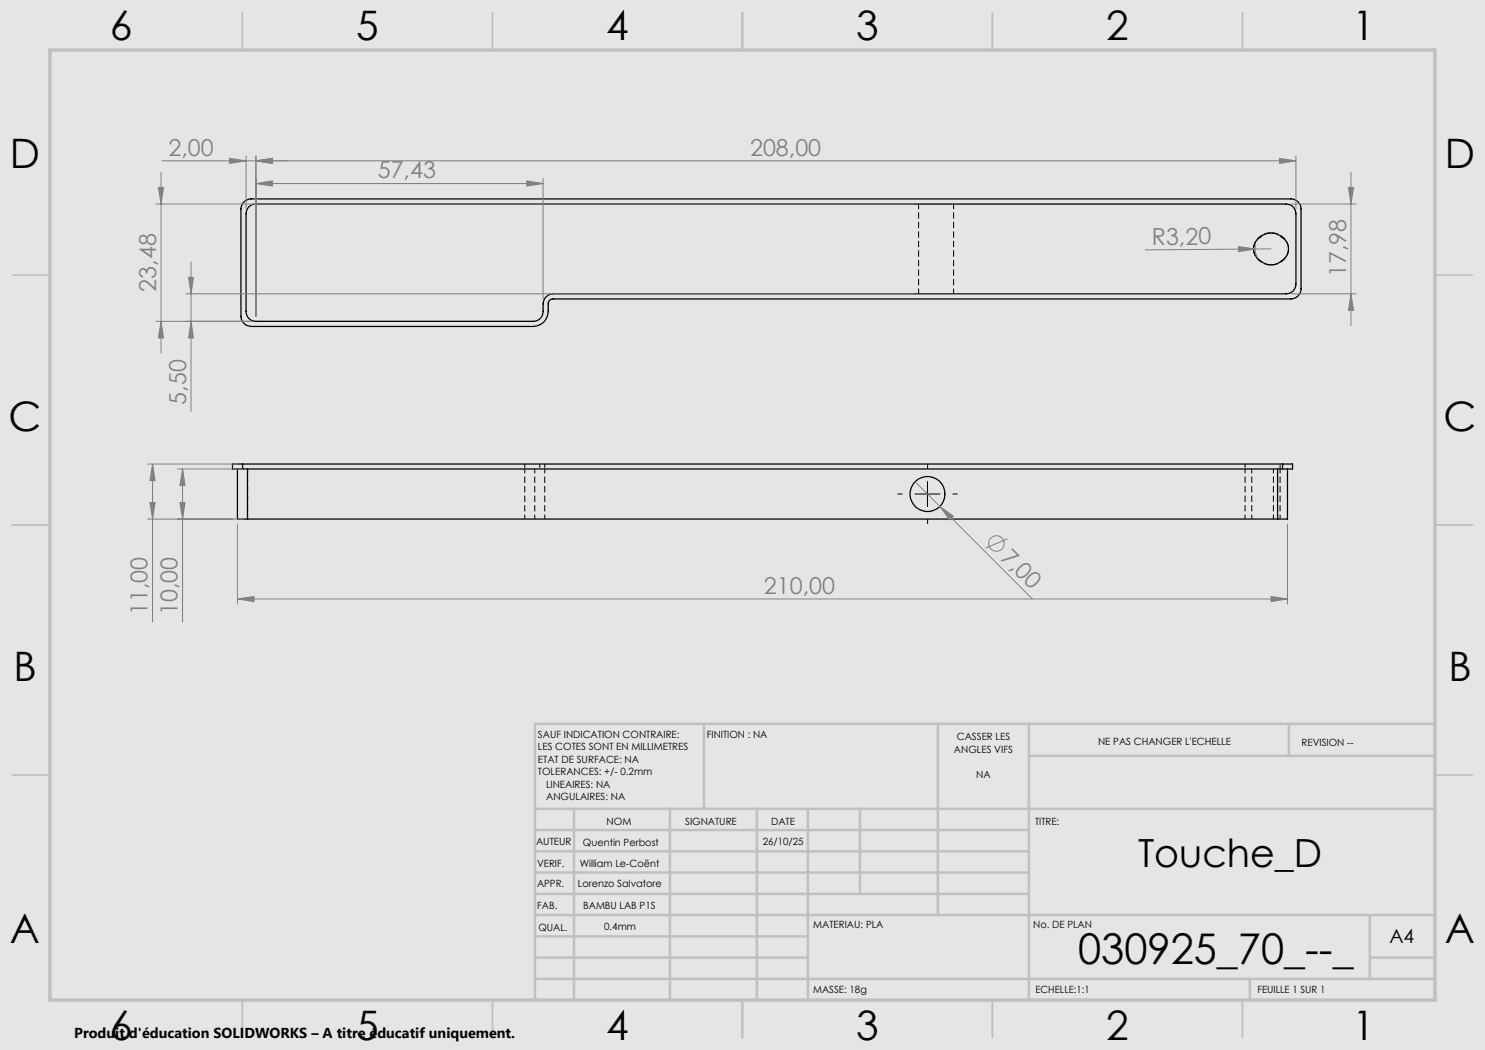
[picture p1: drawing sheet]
<svg xmlns="http://www.w3.org/2000/svg" width="297mm" height="210mm" viewBox="0 0 297 210" stroke-linecap="round" stroke-linejoin="round" font-family="sans-serif">
<path d="M0 0h297v210h-297z" fill="none" stroke="#e6e6db" stroke-width=".2"/>
<path d="M0 0h297v210h-297z" fill="#e6e6db"/>
<path d="M250.7 49.8a3.4 3.4 0 0 0 3.5 3.2M254.2 53a3.4 3.4 0 0 0 3.5-3.2M254.2 46.6a3.4 3.4 0 0 0-3.5 3.2M257.7 49.8a3.3 3.3 0 0 0-3.5-3.2" fill="none" stroke="#000" stroke-width=".2" stroke-dasharray="1.3 .6" stroke-dashoffset="-.1" stroke-linecap="butt"/>
<path d="M183.7 40.8v18M190.7 58.8v-18" fill="none" stroke="#000" stroke-width=".2" stroke-dasharray="1.3 .6" stroke-dashoffset=".2" stroke-linecap="butt"/>
<g fill="none" stroke="#000" stroke-width=".25">
<path d="M48.8 40.4l.6-.4 .8-.2h208a2.05 2.05 0 0 1 2 2v16a2.05 2.05 0 0 1-2 2h-147.6a.96 .96 0 0 0-1 1 4.3 4.3 0 0 1-.8 3.6 3.3 3.3 0 0 1-2.2 .9h-56.4a2.05 2.05 0 0 1-2-2v-21.5l.2-.8zM49.8 41.4l.6-.5 .8-.1h206a1.93 1.93 0 0 1 2 2v14a1.93 1.93 0 0 1-2 2h-146.6a2.05 2.05 0 0 0-2 2 3.4 3.4 0 0 1-.5 2.9l-.7 .4-.8 .2h-55.4a1.93 1.93 0 0 1-2-2v-19.5l.2-.8zM251.6 47.8a3.5 3.5 0 0 1 5.2 0 2.87 2.87 0 0 1-.9 4.7 3.5 3.5 0 0 1-5.2-2.7 2.71 2.71 0 0 1 .9-2zM47.5 93.8v10h2M48.5 92.8h-2v1h2M48.5 92.8v1M48.5 93.8h208M48.5 92.8h208M49.5 93.8v10M255.5 93.8v10M256.5 92.8h2v1h-2M256.5 92.8v1"/>
<path d="M257.5 93.8v10h-2M49.5 103.8h206"/>
<circle cx="185.5" cy="98.8" r="3.5"/>
</g>
<path d="M105 93.8v10M107 93.8v10M249 93.8v10M250.4 93.8v10M255.5 93.8v10M49.5 103.8v-10M109 103.8v-10M254.7 103.8v-10M256 103.8v-10" fill="none" stroke="#000" stroke-width=".2" stroke-dasharray="1.3 .6" stroke-dashoffset=".4" stroke-linecap="butt"/>
<path d="M48.5 93.8v-1M105 92.8v1M108 92.8v1M109 92.8v1M249 92.8v1M256 93.8v-1M256.5 92.8v1" fill="none" stroke="#000" stroke-width=".2" stroke-dasharray="1.3 .6" stroke-dashoffset=".5" stroke-linecap="butt"/>
<g fill="none" stroke="#808080" stroke-width=".2">
<path d="M31.7 37.5h1l-.5 3.3zM32.2 34.5v36.1M32.4 32.2h226.8M45.9 31.7l3.3 .5-3.3 .5zM49.2 31.2v10.6M51.2 36.7l3.3-.5v1zM51.2 32.2l3.3-.5v1zM51.2 31.2v32.1M51.2 36.7h57.4M105.3 36.2l3.3 .5-3.3 .5zM108.6 35.7v24.1M255.9 31.7l3.3 .5-3.3 .5z"/>
<path d="M259.2 31.2v10.6M269.7 37.5h1l-.5 3.3zM270.2 34.5v30.6M31.2 40.8h151.5M37.2 58.8h145.5M37.7 55.5h1l-.5 3.3zM38.2 52.4v29.9M247.7 49.3l3.3 .5-3.3 .5zM251.1 48.9a3.4 3.4 0 0 0 .3 2.5M254.2 49.8l-25.1 .2M258.2 40.8h13M258.2 58.8h13"/>
<path d="M270.2 58.8l.5 3.3h-1zM31.2 64.3h19M32.2 64.3l.5 3.3h-1zM38.2 64.3l.5 3.3h-1zM29.5 92.8h18M30.5 92.8l.5 3.3h-1zM30.5 92.8v31.6M35.5 93.8h13M36.5 93.8l.5 3.3h-1zM36.5 93.8v30.6M183 96.3l23.5 23.5M29.5 103.8h19"/>
<path d="M30 100.5h1l-.5 3.3zM36 100.5h1l-.5 3.3zM47.5 119.8l3.3-.5v1zM47.5 104.8v16M47.5 119.8h210M188 101.3l2.7 1.9-.8 .8zM201.5 107.8l-4.4 1.8M254.2 119.3l3.3 .5-3.3 .5zM257.5 104.8v16"/>
<circle cx="199.3" cy="108.7" r="1.56"/>
</g>
<path d="M180.5 98.8h-1M185.5 93.8v-1M190.5 98.8h1M185.5 103.8v1" fill="none" stroke="#000" stroke-width=".2" stroke-dasharray="30.5 1.3 1.3 1.3" stroke-linecap="butt"/>
<path d="M183 98.8h5M185.5 96.3v5" fill="none" stroke="#000" stroke-width=".2"/>
<g fill="none" stroke="#c0c0c0" stroke-width=".35">
<path d="M48.5 2.5v7.5M98.5 2.5v7.5M148.5 2.5v7.5M198.5 2.5v7.5M248.5 2.5v7.5M2.5 55h7.5M287 55h7.5M2.5 105h7.5M287 105h7.5M2.5 155h7.5M287 155h7.5M48.5 200v7.5"/>
<path d="M98.5 200v7.5M148.5 200v7.5M198.5 200v7.5M248.5 200v7.5"/>
</g>
<g fill="none" stroke="#c0c0c0" stroke-width=".5">
<path d="M140.8 144.8v17M187.6 144.8v38.2M205.8 144.8v55.2M205.8 151.2h81.2M257.8 144.8v6.4M287 144.8h-180v55.2M107 161.8h180M107 178.8h98.8M107 174.5h98.8M107 170.3h98.8M107 166h98.8M114.8 161.8v38.2"/>
<path d="M134 161.8v38.2M151.4 161.8v38.2M161.6 161.8v38.2M172 161.8v17M107 195.8h180M107 191.5h54.6M107 187.3h54.6M107 183h180M250 195.8v4.2M274 191.5h13M274 183v12.8"/>
</g>
<path d="M10 10h277v190h-277z" fill="none" stroke="#c0c0c0" stroke-width=".7"/>
<g fill="#808080">
<path d="M247.7 49.3l3.3 .5-3.3 .5z"/>
<path d="M188 101.3l2.7 1.9-.8 .8z"/>
<path d="M51.2 36.7l3.3-.5v1zM105.3 36.2l3.3 .5-3.3 .5zM51.2 32.2l3.3-.5v1zM255.9 31.7l3.3 .5-3.3 .5z"/>
<path d="M51.2 32.2l3.3-.5v1zM45.9 31.7l3.3 .5-3.3 .5zM254.2 119.3l3.3 .5-3.3 .5zM47.5 119.8l3.3-.5v1z"/>
<path d="M32.2 64.3l.5 3.3h-1zM31.7 37.5h1l-.5 3.3zM38.2 64.3l.5 3.3h-1zM37.7 55.5h1l-.5 3.3zM30 100.5h1l-.5 3.3zM30.5 92.8l.5 3.3h-1zM36 100.5h1l-.5 3.3zM36.5 93.8l.5 3.3h-1z"/>
<path d="M269.7 37.5h1l-.5 3.3zM270.2 58.8l.5 3.3h-1z"/>
</g>
<text font-size="8.5" x="215.6" y="192.9">030925_70_--_</text>
<g font-size="8.1">
<text x="22" y="8">6</text>
<text x="71.2" y="8">5</text>
<text x="121.2" y="8">4</text>
<text x="171.2" y="8">3</text>
<text x="221.2" y="8">2</text>
<text x="270.5" y="8">1</text>
<text x="2" y="33.6">D</text>
<text x="289" y="33.6">D</text>
<text x="1.7" y="86.1">C</text>
<text x="288.7" y="86.1">C</text>
<text x="2.7" y="136.1">B</text>
<text x="289.7" y="136.1">B</text>
<text x="2" y="188.6">A</text>
<text x="289" y="188.6">A</text>
<text x="22" y="208">6</text>
<text x="71.2" y="208">5</text>
<text x="121.2" y="208">4</text>
<text x="171.2" y="208">3</text>
<text x="221.2" y="208">2</text>
<text x="270.5" y="208">1</text>
</g>
<text font-size="7.8" x="227.6" y="173.4">Touche_D</text>
<g font-size="4.7" fill="#808080">
<text x="33.7" y="31.1">2,00</text>
<text x="75.5" y="35.7">57,43</text>
<text x="150" y="31.1">208,00</text>
<text x="230.4" y="49">R3,20</text>
<text x="31.2" y="58.3" transform="rotate(-90 31.2 58.3)">23,48</text>
<text x="269.2" y="55.4" transform="rotate(-90 269.2 55.4)">17,98</text>
<text x="37.2" y="81" transform="rotate(-90 37.2 81)">5,50</text>
<text x="199.9" y="111.7" transform="rotate(45 199.9 111.7)">7,00</text>
<text x="152.8" y="118.8">210,00</text>
<text x="29.5" y="123.1" transform="rotate(-90 29.5 123.1)">11,00</text>
<text x="35.5" y="123.1" transform="rotate(-90 35.5 123.1)">10,00</text>
</g>
<text font-size="3.9" x="277.9" y="188.5">A4</text>
<text font-size="2.9" x="14.9" y="207.6">Produit d'éducation SOLIDWORKS – A titre éducatif uniquement.</text>
<g font-size="2">
<text x="107.6" y="147.6">SAUF INDICATION CONTRAIRE:</text>
<text x="141.4" y="147.6">FINITION : NA</text>
<text x="191.3" y="148">CASSER LES</text>
<text x="219.6" y="149">NE PAS CHANGER L'ECHELLE</text>
<text x="260.3" y="149.2">REVISION --</text>
<text x="107.6" y="150.1">LES COTES SONT EN MILLIMETRES</text>
<text x="107.6" y="152.6">ETAT DE SURFACE: NA</text>
<text x="107.6" y="155.1">TOLERANCES: +/- 0.2mm</text>
<text x="190.8" y="150.5">ANGLES VIFS</text>
<text x="195.2" y="155.5">NA</text>
<text x="109.2" y="157.6">LINEAIRES: NA</text>
<text x="109.2" y="160.1">ANGULAIRES: NA</text>
<text x="121.3" y="165">NOM</text>
<text x="137" y="164.9">SIGNATURE</text>
<text x="154.2" y="164.9">DATE</text>
<text x="207" y="164.9">TITRE:</text>
<text x="107.2" y="169.1">AUTEUR</text>
<text x="107.4" y="173.3">VERIF.</text>
<text x="116" y="173.3">William Le-Coënt</text>
<text x="116.6" y="169.1">Quentin Perbost</text>
<text x="152.6" y="168.9">26/10/25</text>
<text x="107.4" y="177.4">APPR.</text>
<text x="115.6" y="177.4">Lorenzo Salvatore</text>
<text x="107.5" y="181.8">FAB.</text>
<text x="116.6" y="181.8">BAMBU LAB P1S</text>
<text x="120.8" y="186">0.4mm</text>
<text x="162.6" y="185.5">MATERIAU: PLA</text>
<text x="206.6" y="185.5">No. DE PLAN</text>
<text x="107.7" y="186.1">QUAL.</text>
<text x="162.6" y="198.5">MASSE: 18g</text>
<text x="207.1" y="198.6">ECHELLE:1:1</text>
<text x="251.5" y="198.6">FEUILLE 1 SUR 1</text>
</g>
</svg>
